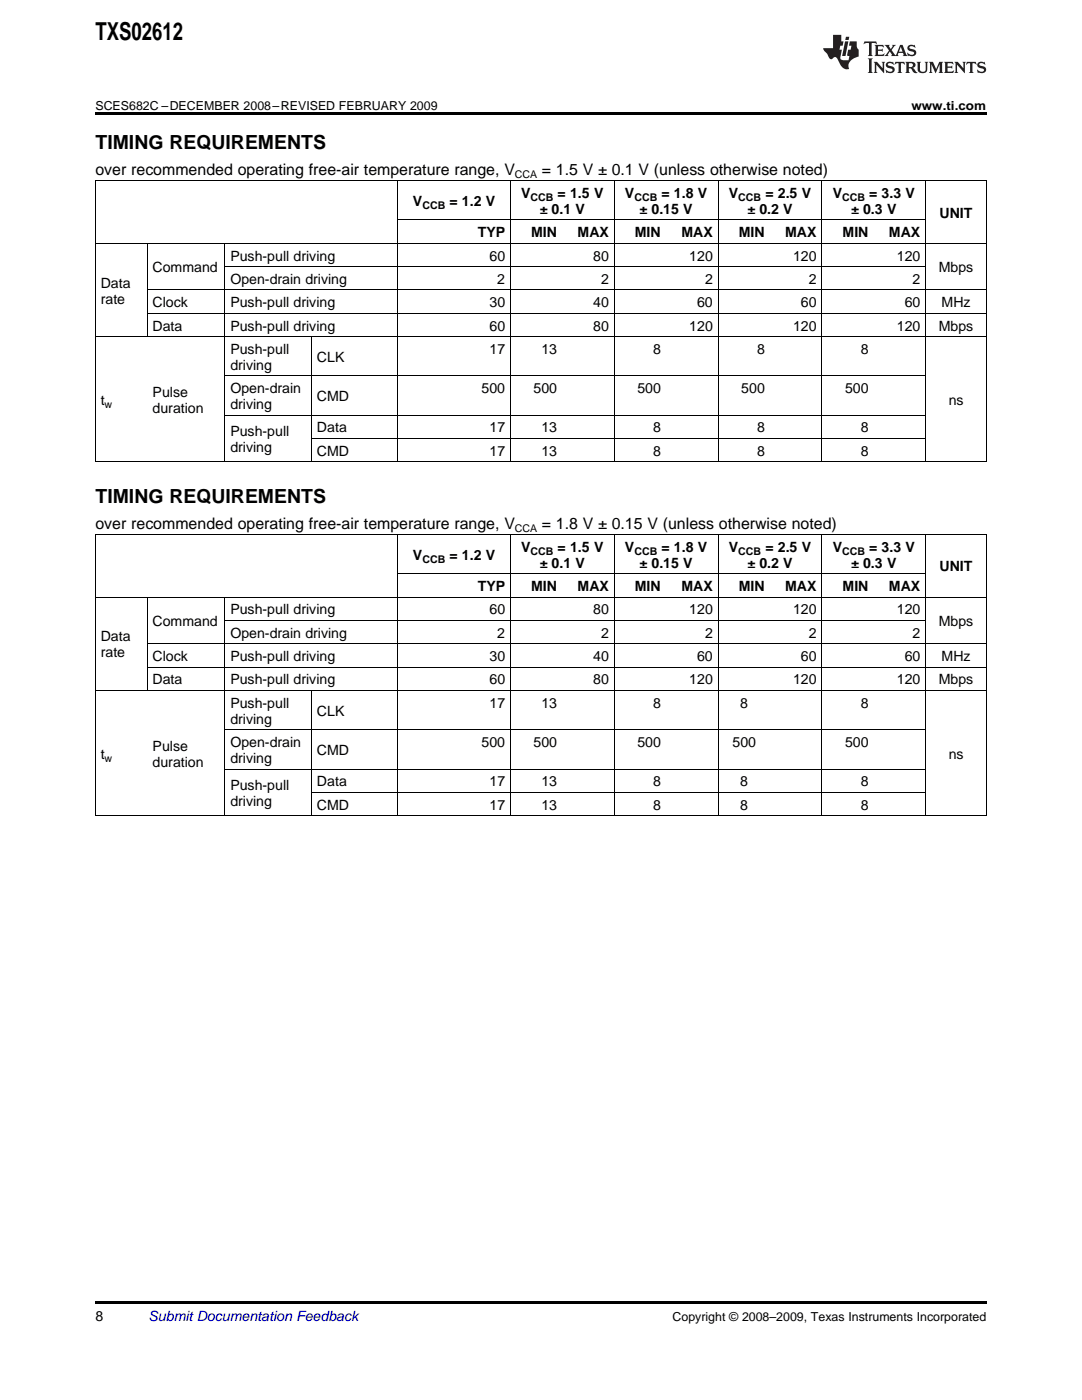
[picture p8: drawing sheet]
<svg xmlns="http://www.w3.org/2000/svg" width="216mm" height="279mm" viewBox="0 0 216 279" stroke-linecap="round" stroke-linejoin="round" font-family="sans-serif">
<g fill="#231f20">
<path d="M172.5 8.3l-.1 .5 .4-.2h.6v.1v2.1l-.2 .4h.9l-.2-.4v-2.1l.1-.1h.5l.5 .2-.2-.5zM174.5 9l.2 .3v1.5l-.2 .4h1.8l.2-.6a1.04 1.04 0 0 1-1.3 .2v-.7h.6l.3 .2v-.6l-.3 .2h-.6v-.6l.8-.1 .4 .3-.2-.5zM176.5 9l.9 1.1-.9 1.1h.8l-.2-.2 .4-.7 .5 .7-.2 .2h1.5l-.2-.2 .2-.4h.9l.1 .4-.2 .2h1l-.3-.3-.7-1.9h-.5l-.9 2-.8-1 .9-1h-.8l.1 .3-.4 .5-.3-.6 .1-.2zM179.7 9.3l.4 1h-.7zM181.3 9.1a.63 .63 0 0 0-.2 .7 .63 .63 0 0 0 .6 .4l.6 .2 .1 .2a.75 .75 0 0 1-.7 .4 .75 .75 0 0 1-.6-.5l.1 .7 .1-.1a1.11 1.11 0 0 0 1.5-.6 1.13 1.13 0 0 0-1.2-.8l-.1-.4a1.04 1.04 0 0 1 1.2 .2l-.2-.5-.2 .1-.4-.2zM173.2 11.7l.2 .3v2.2l-.2 .4h1l-.3-.4v-2.2l.3-.3zM174.3 12.3l.3 .4v1.5l-.3 .4h.8l-.2-.4v-1.3l1.5 1.7v-1.9l.2-.4h-.7l.2 .4v.9l-1.1-1.3zM177 12.5a.62 .62 0 0 0-.2 .7 .62 .62 0 0 0 .6 .4l.6 .1 .1 .3a.76 .76 0 0 1-.7 .3 .76 .76 0 0 1-.7-.4l.2 .7 .1-.1a1.11 1.11 0 0 0 1.5-.6 1.13 1.13 0 0 0-1.2-.8l-.1-.4a1.04 1.04 0 0 1 1.2 .2l-.2-.6-.2 .1-.5-.1zM178.7 12.3l-.2 .7a.61 .61 0 0 1 .8-.4v1.6l-.2 .4h.9l-.2-.4v-1.6a.63 .63 0 0 1 .7 .4l-.1-.7zM180.6 12.3l.3 .4v1.5l-.3 .4h1l-.2-.2-.1-.8 .6 .2a.76 .76 0 0 0 1.2 .7l-1-1a.58 .58 0 0 0 .6-.5 .58 .58 0 0 0-.5-.6zM181.4 12.7l.1-.1a.45 .45 0 0 1 .5 .1 .45 .45 0 0 1 .1 .5l-.8 .2zM182.9 12.3l.2 .2a2.17 2.17 0 0 0 .3 1.9 .99 .99 0 0 0 1.6-.6v-1.1l.2-.4h-.7l.2 .2a1.92 1.92 0 0 1-.2 1.8 .6 .6 0 0 1-.9-.5v-1.1l.2-.4zM185.4 12.3l.2 .4v1.5l-.2 .4h.7l-.2-.4v-1.4l.8 1.8 .8-1.8v1.4l-.2 .4h.9l-.2-.4v-1.5l.2-.4h-.8l-.6 1.5-.6-1.5zM188.4 12.3l.2 .4v1.5l-.2 .4h1.8l.1-.6a1.04 1.04 0 0 1-1.2 .2v-.7h.5l.4 .2v-.6l-.4 .2h-.5v-.7h.8l.3 .3-.1-.6zM190.5 12.3l.2 .4v1.5l-.2 .4h.7l-.2-.4v-1.3l1.5 1.7v-1.9l.2-.4h-.7l.2 .4v.9l-1.1-1.3zM192.9 12.3l-.1 .7a.61 .61 0 0 1 .7-.4l.1 1.6-.3 .4h1l-.3-.4 .1-1.6a.63 .63 0 0 1 .7 .4l-.1-.7zM195.2 12.5a.62 .62 0 0 0-.2 .7 .62 .62 0 0 0 .6 .4l.6 .1 .1 .3a.76 .76 0 0 1-.7 .3 .76 .76 0 0 1-.6-.4l.1 .7 .1-.1a1.11 1.11 0 0 0 1.6-.6 1.13 1.13 0 0 0-1.3-.8l-.1-.4a1.04 1.04 0 0 1 1.2 .2l-.1-.6-.2 .1-.5-.1z"/>
<path d="M166.2 7v2.6h-1.9v.4l.8 .9a.91 .91 0 0 0 1 .9 .56 .56 0 0 1 .5-.4 .56 .56 0 0 1 .5 .3l.4 .8a1.53 1.53 0 0 0 1.9 1.2 1.54 1.54 0 0 1 1-2.1l.9-.3v-1.4a1.52 1.52 0 0 1-.4-1.6h-1.3l-.2 .8h.5l-.2 .8h-.5l-.1 1v.2l.4 .1-.2 .8a1.93 1.93 0 0 1-1.6-.2l.3-1.9h-.5l.2-.8h.4l.2-.8h-.4v-1.3zM168.6 8.3l-.6 2.9h.7l.6-2.9zM168.8 7.3l-.1 .7h.6l.2-.7z"/>
</g>
<path d="M19 22.5h177.8v.5h-177.8zM19 259.7h177.8v.5h-177.8z" fill="#000"/>
<g fill="none" stroke="#000" stroke-width=".2">
<path d="M19 36.1h177.8M19.1 36.1v56.1M79.4 36.1v56.1M101.8 36.1v56.1M122.5 36.1v56.1M143.3 36.1v56.1M164 36.1v56.1M184.7 36.1v56.1M196.8 36.1v56.1M19 48.6h177.8M29.3 48.6v18.6M29.4 57.9h167.4"/>
<path d="M44.9 48.6v43.6M44.9 53.2h139.8M79.4 43.9h105.3M19 67.2h177.8M29.4 62.5h167.4M44.9 75h139.8M62.1 67.2v25M19 92.2h177.8M44.9 82.8h139.8M62.2 87.5h122.5M19 119.2h177.8M19 106.7h177.8"/>
<path d="M19.1 106.8v56M29.3 119.2v18.7M44.9 119.2v43.6M79.4 106.8v56M79.4 114.5h105.3M101.8 106.8v56M122.5 106.8v56M143.3 106.8v56M164 106.8v56M184.7 106.8v56M196.8 106.8v56M19 137.8h177.8"/>
<path d="M29.4 133.2h167.4M29.4 128.5h167.4M44.9 123.8h139.8M62.1 137.9v24.9M44.9 153.5h139.8M44.9 145.6h139.8M62.2 158.1h122.5M19 162.8h177.8"/>
</g>
<text font-size="4.9" x="19" y="7.9">TXS02612</text>
<g font-size="3.9">
<text x="19" y="29.7">TIMING REQUIREMENTS</text>
<text x="19" y="100.3">TIMING REQUIREMENTS</text>
</g>
<g font-size="3.2">
<text x="19" y="34.9">over recommended operating free-air temperature range, V</text>
<text x="108.1" y="34.9">= 1.5 V ± 0.1 V (unless otherwise noted)</text>
<text x="19" y="105.5">over recommended operating free-air temperature range, V</text>
<text x="108.1" y="105.5">= 1.8 V ± 0.15 V (unless otherwise noted)</text>
</g>
<g font-size="2.8">
<text x="82.4" y="41.1">V</text>
<text x="89.7" y="41.1">= 1.2 V</text>
<text x="104" y="39.5">V</text>
<text x="111.3" y="39.5">= 1.5 V</text>
<text x="124.7" y="39.5">V</text>
<text x="132" y="39.5">= 1.8 V</text>
<text x="145.5" y="39.5">V</text>
<text x="152.7" y="39.5">= 2.5 V</text>
<text x="166.2" y="39.5">V</text>
<text x="173.4" y="39.5">= 3.3 V</text>
<text x="95.3" y="47.3">TYP</text>
<text x="106" y="47.3">MIN</text>
<text x="107.7" y="42.7">± 0.1 V</text>
<text x="115.3" y="47.3">MAX</text>
<text x="126.7" y="47.3">MIN</text>
<text x="127.6" y="42.7">± 0.15 V</text>
<text x="136" y="47.3">MAX</text>
<text x="147.4" y="47.3">MIN</text>
<text x="149.2" y="42.7">± 0.2 V</text>
<text x="156.7" y="47.3">MAX</text>
<text x="168.1" y="47.3">MIN</text>
<text x="169.9" y="42.7">± 0.3 V</text>
<text x="177.4" y="47.3">MAX</text>
<text x="187.5" y="43.4">UNIT</text>
<text x="46" y="52">Push-pull driving</text>
<text x="97.7" y="52">60</text>
<text x="118.4" y="52">80</text>
<text x="137.5" y="52">120</text>
<text x="158.3" y="52">120</text>
<text x="179" y="52">120</text>
<text x="20.1" y="57.4">Data</text>
<text x="30.4" y="54.3">Command</text>
<text x="46" y="56.7">Open-drain driving</text>
<text x="99.2" y="56.7">2</text>
<text x="120" y="56.7">2</text>
<text x="140.7" y="56.7">2</text>
<text x="161.4" y="56.7">2</text>
<text x="182.1" y="56.7">2</text>
<text x="187.3" y="54.3">Mbps</text>
<text x="20.1" y="60.6">rate</text>
<text x="30.4" y="61.3">Clock</text>
<text x="30.4" y="66">Data</text>
<text x="46" y="61.3">Push-pull driving</text>
<text x="46" y="66">Push-pull driving</text>
<text x="97.7" y="61.3">30</text>
<text x="97.7" y="66">60</text>
<text x="118.4" y="61.3">40</text>
<text x="118.4" y="66">80</text>
<text x="137.5" y="66">120</text>
<text x="139.1" y="61.3">60</text>
<text x="158.3" y="66">120</text>
<text x="159.8" y="61.3">60</text>
<text x="179" y="66">120</text>
<text x="180.5" y="61.3">60</text>
<text x="187.3" y="66">Mbps</text>
<text x="187.9" y="61.3">MHz</text>
<text x="46" y="70.6">Push-pull</text>
<text x="97.7" y="70.6">17</text>
<text x="108" y="70.6">13</text>
<text x="130.3" y="70.6">8</text>
<text x="151.1" y="70.6">8</text>
<text x="171.8" y="70.6">8</text>
<text x="46" y="73.8">driving</text>
<text x="63.3" y="72.2">CLK</text>
<text x="20.1" y="80.8">t</text>
<text x="30.4" y="79.2">Pulse</text>
<text x="30.4" y="82.4">duration</text>
<text x="46" y="78.5">Open-drain</text>
<text x="46" y="81.6">driving</text>
<text x="63.3" y="80">CMD</text>
<text x="96.1" y="78.5">500</text>
<text x="106.5" y="78.5">500</text>
<text x="127.2" y="78.5">500</text>
<text x="147.9" y="78.5">500</text>
<text x="168.6" y="78.5">500</text>
<text x="189.3" y="80.8">ns</text>
<text x="46" y="87">Push-pull</text>
<text x="63.3" y="86.3">Data</text>
<text x="97.7" y="86.3">17</text>
<text x="108" y="86.3">13</text>
<text x="130.3" y="86.3">8</text>
<text x="151.1" y="86.3">8</text>
<text x="171.8" y="86.3">8</text>
<text x="46" y="90.2">driving</text>
<text x="63.3" y="90.9">CMD</text>
<text x="97.7" y="90.9">17</text>
<text x="108" y="90.9">13</text>
<text x="130.3" y="90.9">8</text>
<text x="151.1" y="90.9">8</text>
<text x="171.8" y="90.9">8</text>
<text x="82.4" y="111.7">V</text>
<text x="89.7" y="111.7">= 1.2 V</text>
<text x="104" y="110.1">V</text>
<text x="107.7" y="113.3">± 0.1 V</text>
<text x="111.3" y="110.1">= 1.5 V</text>
<text x="124.7" y="110.1">V</text>
<text x="127.6" y="113.3">± 0.15 V</text>
<text x="132" y="110.1">= 1.8 V</text>
<text x="145.5" y="110.1">V</text>
<text x="149.2" y="113.3">± 0.2 V</text>
<text x="152.7" y="110.1">= 2.5 V</text>
<text x="166.2" y="110.1">V</text>
<text x="169.9" y="113.3">± 0.3 V</text>
<text x="173.4" y="110.1">= 3.3 V</text>
<text x="95.3" y="118">TYP</text>
<text x="106" y="118">MIN</text>
<text x="115.3" y="118">MAX</text>
<text x="126.7" y="118">MIN</text>
<text x="136" y="118">MAX</text>
<text x="147.4" y="118">MIN</text>
<text x="156.7" y="118">MAX</text>
<text x="168.1" y="118">MIN</text>
<text x="177.4" y="118">MAX</text>
<text x="187.5" y="114.1">UNIT</text>
<text x="30.4" y="125">Command</text>
<text x="46" y="122.6">Push-pull driving</text>
<text x="97.7" y="122.6">60</text>
<text x="118.4" y="122.6">80</text>
<text x="137.5" y="122.6">120</text>
<text x="158.3" y="122.6">120</text>
<text x="179" y="122.6">120</text>
<text x="187.3" y="125">Mbps</text>
<text x="20.1" y="128">Data</text>
<text x="20.1" y="131.2">rate</text>
<text x="30.4" y="131.9">Clock</text>
<text x="46" y="127.3">Open-drain driving</text>
<text x="46" y="131.9">Push-pull driving</text>
<text x="97.7" y="131.9">30</text>
<text x="99.2" y="127.3">2</text>
<text x="118.4" y="131.9">40</text>
<text x="120" y="127.3">2</text>
<text x="139.1" y="131.9">60</text>
<text x="140.7" y="127.3">2</text>
<text x="159.8" y="131.9">60</text>
<text x="161.4" y="127.3">2</text>
<text x="180.5" y="131.9">60</text>
<text x="182.1" y="127.3">2</text>
<text x="187.9" y="131.9">MHz</text>
<text x="30.4" y="136.6">Data</text>
<text x="46" y="136.6">Push-pull driving</text>
<text x="97.7" y="136.6">60</text>
<text x="118.4" y="136.6">80</text>
<text x="137.5" y="136.6">120</text>
<text x="158.3" y="136.6">120</text>
<text x="179" y="136.6">120</text>
<text x="187.3" y="136.6">Mbps</text>
<text x="46" y="141.3">Push-pull</text>
<text x="63.3" y="142.8">CLK</text>
<text x="97.7" y="141.3">17</text>
<text x="108" y="141.3">13</text>
<text x="130.3" y="141.3">8</text>
<text x="147.7" y="141.3">8</text>
<text x="171.8" y="141.3">8</text>
<text x="30.4" y="149.8">Pulse</text>
<text x="46" y="144.4">driving</text>
<text x="46" y="149.1">Open-drain</text>
<text x="96.1" y="149.1">500</text>
<text x="106.5" y="149.1">500</text>
<text x="127.2" y="149.1">500</text>
<text x="146.2" y="149.1">500</text>
<text x="168.6" y="149.1">500</text>
<text x="20.1" y="151.4">t</text>
<text x="30.4" y="153">duration</text>
<text x="46" y="152.3">driving</text>
<text x="63.3" y="150.7">CMD</text>
<text x="189.3" y="151.4">ns</text>
<text x="46" y="157.7">Push-pull</text>
<text x="46" y="160.8">driving</text>
<text x="63.3" y="156.9">Data</text>
<text x="63.3" y="161.6">CMD</text>
<text x="97.7" y="156.9">17</text>
<text x="97.7" y="161.6">17</text>
<text x="108" y="156.9">13</text>
<text x="108" y="161.6">13</text>
<text x="130.3" y="156.9">8</text>
<text x="130.3" y="161.6">8</text>
<text x="147.7" y="156.9">8</text>
<text x="147.7" y="161.6">8</text>
<text x="171.8" y="156.9">8</text>
<text x="171.8" y="161.6">8</text>
<text x="19" y="263.6">8</text>
</g>
<text font-size="2.8" fill="#0000c8" x="29.6" y="263.6">Submit Documentation Feedback</text>
<g font-size="2.5">
<text x="19" y="21.9">SCES682C –DECEMBER 2008–REVISED FEBRUARY 2009</text>
<text x="181.9" y="21.9">www.ti.com</text>
<text x="134.2" y="263.6">Copyright © 2008–2009, Texas Instruments Incorporated</text>
</g>
<g font-size="2.1">
<text x="102.7" y="35.5">CCA</text>
<text x="84.3" y="41.7">CCB</text>
<text x="105.9" y="40.1">CCB</text>
<text x="126.6" y="40.1">CCB</text>
<text x="147.3" y="40.1">CCB</text>
<text x="168" y="40.1">CCB</text>
<text x="20.9" y="81.4">w</text>
<text x="102.7" y="106.1">CCA</text>
<text x="84.3" y="112.3">CCB</text>
<text x="105.9" y="110.7">CCB</text>
<text x="126.6" y="110.7">CCB</text>
<text x="147.3" y="110.7">CCB</text>
<text x="168" y="110.7">CCB</text>
<text x="20.9" y="152">w</text>
</g>
</svg>
